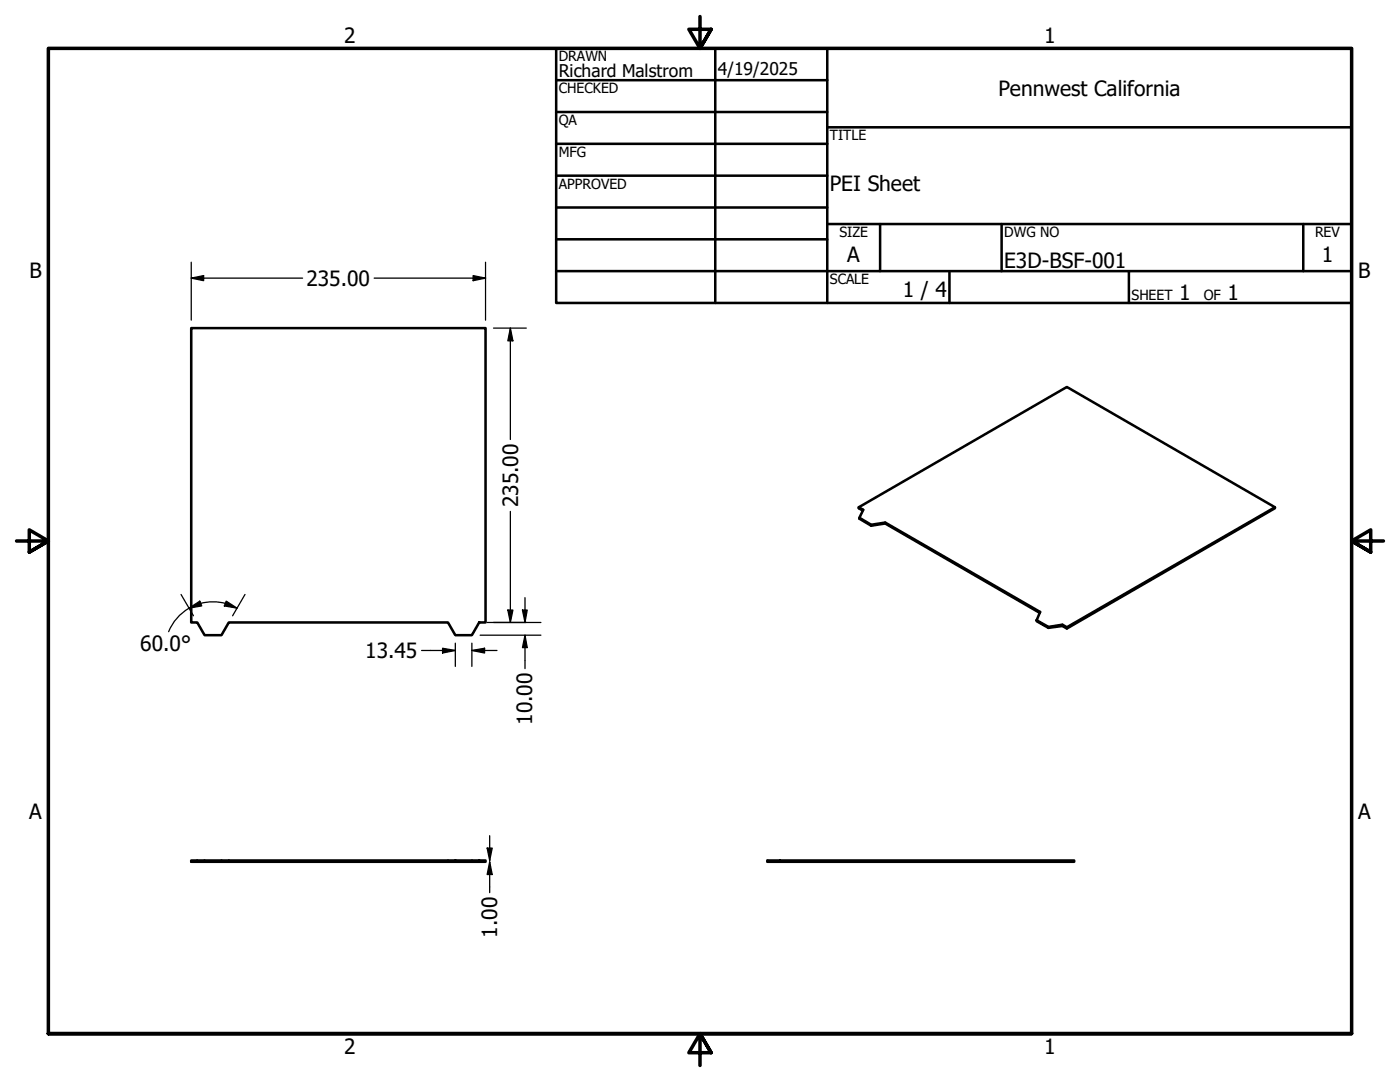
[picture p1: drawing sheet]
<svg xmlns="http://www.w3.org/2000/svg" width="279mm" height="216mm" viewBox="0 0 279 216" stroke-linecap="round" stroke-linejoin="round" font-family="sans-serif">
<!-- layer: Visible (ANSI) -->
<g fill="none" stroke="#000" stroke-width=".51">
<path d="M38.2 65.5h58.7v58.7h-1.3l-1.4 2.5h-3.3l-1.5-2.5h-43.7l-1.5 2.5h-3.4l-1.4-2.5h-1.2zM171.4 101.2l41.5-24 41.5 24v.2l-41.5 24M172.1 101.9l-.7-.5v-.2l.9 .5-.8 1.6M173.9 104.9l2.8-.4v-.2l30.9 17.8-.7 1.7 2.3 1.3v.2l-2.3-1.3v-.2M176.7 104.3l-2.8 .4v.2l-2.4-1.4v-.2l2.4 1.4M176.7 104.5l30.8 17.8M254.4 101.2l-41.5 24v.2l-.9-.5M212 124.7l-2.8 .4M212.9 125.2l-.9-.5v.2l-2.8 .4M39.4 171.7h-1.2v.3h1.2v-.3h1.4M44.2 171.7h-3.4v.3h-1.4M45.7 171.7h-1.5v.3h-3.4"/>
<path d="M89.4 171.7h-43.7v.3h-1.5M89.4 172h1.5M90.9 171.7h3.3v.3h-3.3zM90.9 171.7h-1.5v.3h-43.7M94.2 172h1.4M94.2 171.7h1.4M95.6 171.7h1.3v.3h-1.3zM155.6 171.7h58.8v.3h-58.8zM155.6 171.7h-2.4v.3h2.4"/>
</g>
<!-- layer: Border (ANSI) -->
<path d="M139.7 3.3v6.4l-2.2-3.9h4.4l-2.2 3.9 2.2-3.9M3.3 107.9h6.4l-3.9-2.2v4.5l3.9-2.3-3.9 2.3M276.1 107.9h-6.4l3.9-2.2v4.5l-3.9-2.3 3.9 2.3M9.7 206.2v-196.5h260v196.5h-260h260M141.9 210.1l-2.2-3.9 2.2 3.9h-4.4l2.2-3.9v6.4" fill="none" stroke="#000" stroke-width=".7"/>
<!-- layer: Title (ANSI) -->
<g fill="none" stroke="#000" stroke-width=".51">
<path d="M111 9.7h158.7v50.8h-158.7zM111 16h54.1M142.7 9.7v50.8M165.1 9.7v50.8M111 22.4h54.1M111 28.7h54.1M111 35.1h54.1M165.1 25.4h104.6M111 41.4h54.1M111 47.8h54.1M111 54.1h158.7M165.1 44.7h104.6"/>
<path d="M175.6 44.7v9.4M189.5 54.1v6.4M199.9 44.7v9.4M225.3 54.1v6.4M260.1 44.7v9.4"/>
</g>
<!-- layer: Dimension (ANSI) -->
<g fill="none" stroke="#000" stroke-width=".25">
<path d="M38.2 55.5l2.4-.5v1zM38.2 55.5h22.2M38.2 52.3v11.6M74.7 55.5h22.2M94.4 55l2.5 .5-2.5 .5zM96.9 52.3v11.6M98.5 65.5h6.5M101.9 65.5l.5 2.5h-1.1zM101.9 65.5v22.2M36.1 118.6l2.5 4.3M45.1 120l2.2 1.3-2.5-.4zM48.9 118.6l-2.5 4.3"/>
<path d="M101.9 102v22.2M104.8 119.3v4.9M37.7 121.3l2.2-1.3 .4 .9zM45 120.4l2.3 .9M45 120.4l-1.4-.3h-1.4a9.6 9.6 0 0 0-5.8 2.2l-1.6 1.7-1.1 2M84.1 129.8h6.8M88.3 129.3l2.6 .5-2.6 .5zM90.9 128.3v4.7M94.2 129.8l2.5-.5v1zM94.2 129.8h5M94.2 128.3v4.7M95.8 126.7h12.1"/>
<path d="M97.2 124.2h10.7M101.3 121.7h1.1l-.5 2.5zM104.3 121.7h.9l-.4 2.5zM104.8 126.7l.4 2.5h-.9zM104.8 126.7v6.7M97.2 169.2h1l-.5 2.5zM97.7 172l.5 2.5h-1zM97.7 166.8v4.9M97.7 172v6.1"/>
</g>
<path d="M38.2 55.5l2.4-.5v1zM94.4 55l2.5 .5-2.5 .5zM101.9 65.5l.5 2.5h-1.1zM37.7 121.3l2.2-1.3 .4 .9zM45.1 120l2.2 1.3-2.5-.4zM88.3 129.3l2.6 .5-2.6 .5zM94.2 129.8l2.5-.5v1zM101.3 121.7h1.1l-.5 2.5zM104.3 121.7h.9l-.4 2.5zM104.8 126.7l.4 2.5h-.9zM97.2 169.2h1l-.5 2.5zM97.7 172l.5 2.5h-1z" fill="#000"/>
<g font-size="4.2">
<text x="68.7" y="8.6">2</text>
<text x="208.4" y="8.6">1</text>
<text x="199.3" y="19.1">Pennwest California</text>
<text x="165.6" y="38.2">PEI Sheet</text>
<text x="169.1" y="52.2">A</text>
<text x="200.4" y="53.5">E3D-BSF-001</text>
<text x="263.8" y="52.2">1</text>
<text x="5.9" y="55.5">B</text>
<text x="61.2" y="57">235.00</text>
<text x="180.1" y="59.3">1 / 4</text>
<text x="235.3" y="59.9">1</text>
<text x="245" y="59.9">1</text>
<text x="271.1" y="55.5">B</text>
<text x="103.4" y="101.2" transform="rotate(-90 103.4 101.2)">235.00</text>
<text x="28" y="130">60.0°</text>
<text x="72.9" y="131.3">13.45</text>
<text x="106.2" y="144.7" transform="rotate(-90 106.2 144.7)">10.00</text>
<text x="5.8" y="163.4">A</text>
<text x="271" y="163.4">A</text>
<text x="99.3" y="187.1" transform="rotate(-90 99.3 187.1)">1.00</text>
<text x="68.7" y="210.3">2</text>
<text x="208.4" y="210.3">1</text>
</g>
<g font-size="3.5">
<text x="111.5" y="15.4">Richard Malstrom</text>
<text x="143.3" y="14.9">4/19/2025</text>
</g>
<g font-size="2.8">
<text x="111.5" y="12.2">DRAWN</text>
<text x="111.5" y="18.6">CHECKED</text>
<text x="111.5" y="25">QA</text>
<text x="165.6" y="27.9">TITLE</text>
<text x="111.5" y="31.3">MFG</text>
<text x="111.5" y="37.7">APPROVED</text>
<text x="167.5" y="47.3">SIZE</text>
<text x="200.4" y="47.3">DWG NO</text>
<text x="262.4" y="47.2">REV</text>
<text x="165.6" y="56.7">SCALE</text>
<text x="225.8" y="59.9">SHEET</text>
<text x="240.2" y="59.9">OF</text>
</g>
</svg>
